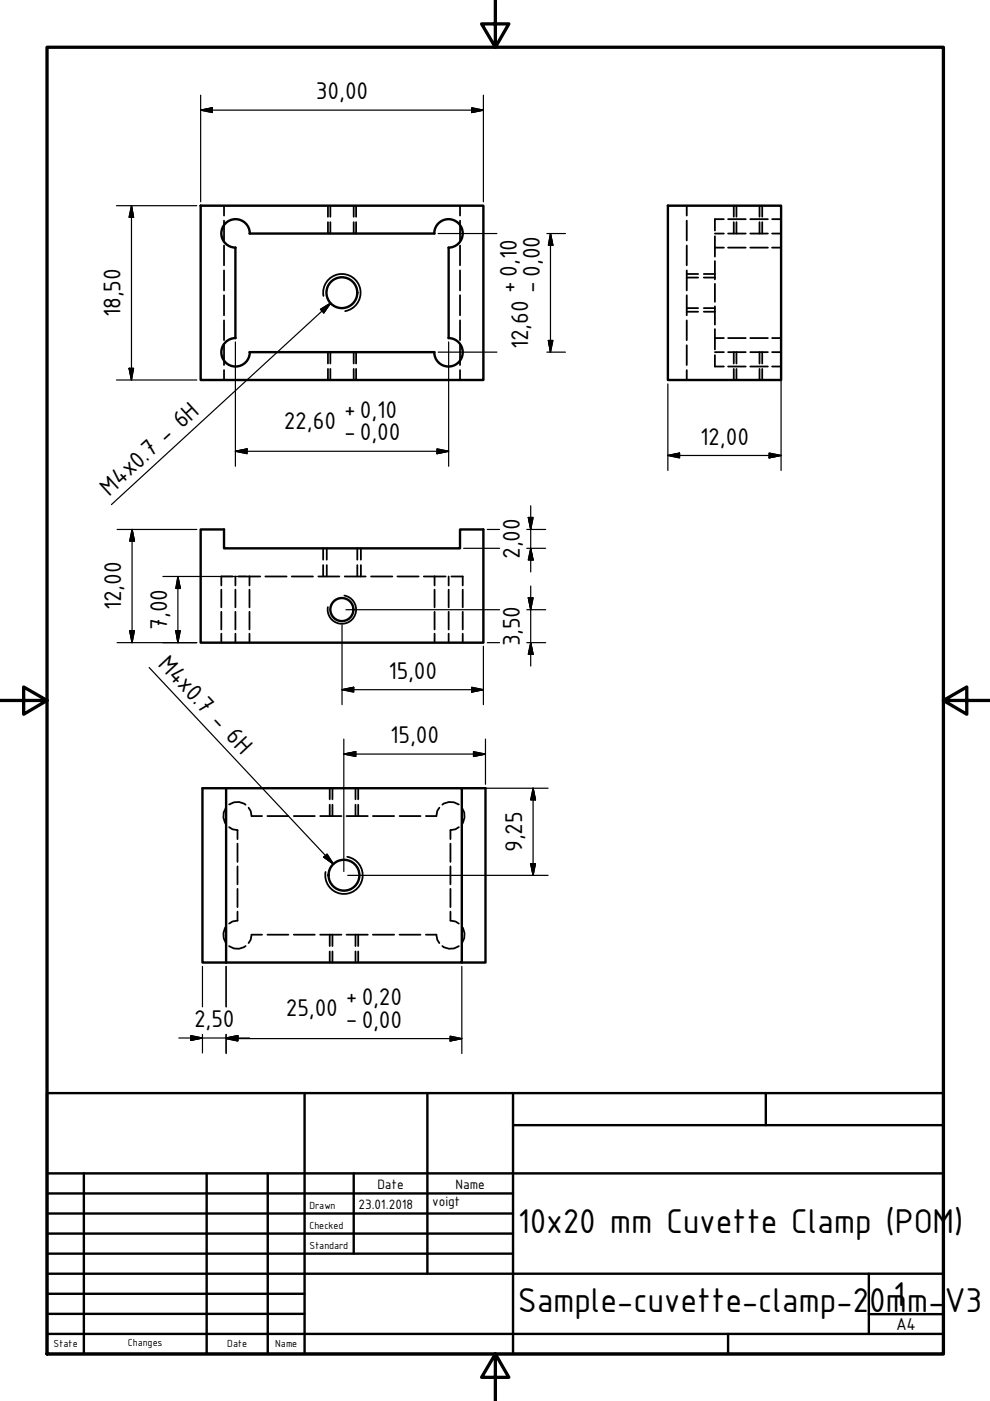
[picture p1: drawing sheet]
<svg xmlns="http://www.w3.org/2000/svg" width="210mm" height="297mm" viewBox="0 0 210 297" stroke-linecap="round" stroke-linejoin="round" font-family="sans-serif">
<!-- layer: Hidden (ISO) -->
<g fill="none" stroke="#000" stroke-width=".38">
<path d="M47.5 43.6v2.1M47.5 46.8v4.2M47.5 52.1v4.1M47.5 57.3v4.3M69.5 43.6v2.4M69.5 47.1v2.4M70 43.6v2.4M70 47.1v2.4M75 43.6v2.4M75 47.1v2.4M75.5 43.6v2.4M75.5 47.1v2.4"/>
<path d="M97.5 43.6v2.1M97.5 46.8v4.2M97.5 52.1v4.1M97.5 57.3v4.3M145.6 43.6v2.1M145.6 46.8v4.2M145.6 52.1v4.1M145.6 57.3v4.3M145.6 58.9h2.4M145.6 58.1h2.4M149.2 58.9h2.4M149.2 58.1h2.4"/>
<path d="M151.6 50.1v4.3M151.6 55.4v3.8M151.6 52.5h1.9M151.6 49.5h1.9M153.5 46.5h-1.9v2.4M154.4 52.5h3.7M154.4 49.5h3.7M154.4 46.5h3.7M155.6 43.6v2.4M155.6 47.1v2.4M156.1 43.6v2.4M156.1 47.1v2.4"/>
<path d="M159.1 52.5h3.7M159.1 49.5h3.7M159.1 46.5h3.7M161 43.6v2.4M161 47.1v2.4M161.6 43.6v2.4M161.6 47.1v2.4M163.7 52.5h1.9M163.7 49.5h1.9M163.7 46.5h1.9M47.5 62.6v4.3M47.5 67.9v4.2"/>
<path d="M47.5 73.2v4.2M47.5 78.5v2.1M69.5 74.7v2.4M69.5 78.2v2.4M70 74.7v2.4M70 78.2v2.4M75 74.7v2.4M75 78.2v2.4M75.5 74.7v2.4M75.5 78.2v2.4M97.5 62.6v4.3M97.5 67.9v4.2"/>
<path d="M97.5 73.2v4.2M97.5 78.5v2.1M145.6 62.6v4.3M145.6 67.9v4.2M145.6 73.2v4.2M145.6 78.5v2.1M145.6 65.3h2.4M145.6 66.1h2.4M149.2 65.3h2.4M149.2 66.1h2.4M151.6 71.7h1.9M151.6 60.2v3.8"/>
<path d="M151.6 64.9v3.9M151.6 69.8v4.3M151.6 75.3v2.4h1.9M151.6 74.7h1.9M154.4 71.7h3.7M154.4 74.7h3.7M154.4 77.7h3.7M155.6 74.7v2.4M155.6 78.2v2.4M156.1 74.7v2.4M156.1 78.2v2.4M159.1 71.7h3.7"/>
<path d="M159.1 74.7h3.7M159.1 77.7h3.7M161 74.7v2.4M161 78.2v2.4M161.6 74.7v2.4M161.6 78.2v2.4M163.7 71.7h1.9M163.7 74.7h1.9M163.7 77.7h1.9M68.5 116.3v2.4M68.5 119.8v2.4M69.3 116.3v2.4"/>
<path d="M69.3 119.8v2.4M75.8 116.3v2.4M75.8 119.8v2.4M76.5 116.3v2.4M76.5 119.8v2.4M46.9 125v3.8M46.9 129.7v3.8M46.9 134.4v1.9M49.3 122.2h-2.4v1.9M49.9 122.2v1.9M49.9 125v3.8M49.9 129.7v3.8"/>
<path d="M49.9 134.4v1.9M50.5 122.2h4.7M52.9 122.2v1.9M52.9 125v3.8M52.9 129.7v3.8M52.9 134.4v1.9M56.3 122.2h4.5M61.8 122.2h4.6M67.5 122.2h4.4M73.1 122.2h4.4M78.7 122.2h4.5M84.3 122.2h4.5"/>
<path d="M89.9 122.2h4.6M92.1 122.2v1.9M92.1 125v3.8M92.1 129.7v3.8M92.1 134.4v1.9M95.1 122.2v1.9M95.1 125v3.8M95.1 129.7v3.8M95.1 134.4v1.9M95.7 122.2h2.4v1.9M98.1 125v3.8M98.1 129.7v3.8"/>
<path d="M98.1 134.4v1.9M47.9 171.2a3 3 0 0 0 0 3.5M48.6 175.4l.7 .4 1.1 .2v1.9M48.6 170.5a3 3 0 0 1 3.5 .1M50.4 178.9v3.8M52.7 171.2l.4 .7 .2 1.1h2.3M56.7 173h4.5M62.3 173h4.4M67.9 173h4.5M69.9 167.1v2.4M69.9 170.6v2.4M70.5 167.1v2.4"/>
<path d="M70.5 170.6v2.4M73.5 173h4.5M75.4 167.1v2.4M75.4 170.6v2.4M75.9 167.1v2.4M75.9 170.6v2.4M79.1 173h4.5M84.7 173h4.5M93.2 171.2l-.5 .7-.2 1.1h-2.2M95.5 178.9v3.8M97.3 170.5a3 3 0 0 0-3.5 .1M97.3 175.4l-.7 .4-1.1 .2v1.9"/>
<path d="M97.9 171.2a2.83 2.83 0 0 1 0 3.5M47.9 196.5a2.98 2.98 0 0 0 0 3.4M50.4 193.3v1.9l-1.1 .2-.7 .4M50.4 183.7v3.8M50.4 188.5v3.8M55.6 198.2h-2.3l-.2 1-.4 .7M56.7 198.2h4.5M62.3 198.2h4.4M67.9 198.2h4.5M69.9 198.2v2.4M70.5 198.2v2.4M73.5 198.2h4.5"/>
<path d="M75.4 198.2v2.4M75.9 198.2v2.4M79.1 198.2h4.5M84.7 198.2h4.5M90.3 198.2h2.2l.2 1 .5 .7M95.5 193.3v1.9l1.1 .2 .7 .4M95.5 183.7v3.8M95.5 188.5v3.8M97.9 196.5a2.87 2.87 0 0 1 0 3.4M48.6 200.6a2.83 2.83 0 0 0 3.5 0M69.9 201.7v2.4M70.5 201.7v2.4"/>
<path d="M75.4 201.7v2.4M75.9 201.7v2.4M93.8 200.6a2.87 2.87 0 0 0 3.5 0"/>
</g>
<!-- layer: Visible (ISO) -->
<g fill="none" stroke="#000" stroke-width=".51">
<path d="M42.5 43.6h60v37h-60zM52.9 49.5h39.2M53 49.5a3 3 0 0 0-3-3 3 3 0 0 0-3.1 3 3 3 0 0 0 3 3v19.2a3 3 0 0 0-3 3 3 3 0 0 0 3 3 3 3 0 0 0 3.1-3M92.1 49.5a3 3 0 0 1 3-3 3 3 0 0 1 3 3 3 3 0 0 1-3 3M95.1 52.5v19.2M141.6 43.6h24v37h-24zM52.9 74.7h39.2M95.1 71.7a3 3 0 0 1 3 3 3 3 0 0 1-3 3 3 3 0 0 1-3-3M42.5 112.3h5v4h50v-4h5v24h-60zM47.9 167.1h50v37h-50M47.9 167.1h-5v37h5M47.9 167.1v37"/>
<path d="M97.9 167.1h5v37h-5"/>
<circle cx="72.5" cy="62.1" r="3.3"/>
<circle cx="72.5" cy="129.2" r="2.44"/>
<circle cx="72.9" cy="185.6" r="3.3"/>
</g>
<!-- layer: Visible Narrow (ISO) -->
<path d="M68.6 62.7a4 4 0 0 1 3.2-4.6 4 4 0 0 1 4.6 3.3 4 4 0 0 1-3.2 4.6M73 126.3a3 3 0 0 1 2.5 3.5 3 3 0 0 1-3.5 2.4 3 3 0 0 1-2.5-3.5M73.6 181.7a4 4 0 0 1 3.2 4.6 4 4 0 0 1-4.6 3.2 4 4 0 0 1-3.2-4.6" fill="none" stroke="#000" stroke-width=".38"/>
<!-- layer: Border (ISO) -->
<path d="M10 10h190v277.1h-190zM105 0v10l-2.9-4.9h5.8l-2.9 4.9M0 148.5h10l-5-2.8v5.7l5-2.9M200 148.5l5 2.9v-5.7l-5 2.8h10M105 287.1l2.9 4.9h-5.8l2.9-4.9v9.9" fill="none" stroke="#000" stroke-width=".7"/>
<!-- layer: Title (ISO) -->
<g fill="none" stroke="#000" stroke-width=".51">
<path d="M10 231.8h190v55.3h-190zM64.6 231.8v55.3M90.6 231.8v38.3M108.8 238.6h91.2M108.8 231.8v55.3M162.4 231.8v6.8M10 253h98.8M10 257.3h98.8M10 248.8h190M17.8 248.8v38.3M43.8 248.8v38.3M56.8 248.8v38.3"/>
<path d="M75 248.8v17M10 261.5h98.8M10 265.8h98.8M10 270.1h190M10 274.3h54.6M10 278.6h54.6M184.2 278.6h15.8M184.2 270.1v12.7M10 282.8h190M154.4 282.8v4.3"/>
</g>
<!-- layer: Dimension (ISO) -->
<g fill="none" stroke="#000" stroke-width=".25">
<path d="M42.5 23.4l2.5-.6v1.1zM42.5 23.4h60M42.5 20.2v22.6M100 22.8l2.5 .6-2.5 .5zM102.5 20.2v22.6M24.7 43.6h17M27.9 43.6l.4 2.5h-.9zM27.9 43.6v37M92.9 49.5h12.4M116 49.5h3.9M116.7 49.5l.5 2.5h-.9zM116.7 49.5v25.2"/>
<path d="M27.4 78.1h.9l-.4 2.5zM49.9 72.5v26.4M92.9 74.7h12.4M95.1 72.5v26.4M116 74.7h3.9M116.3 72.2h.9l-.5 2.5zM165.6 75.5v24.2M24.7 80.6h17M49.9 95.7l2.5-.5v1zM49.9 95.7h45.2M92.6 95.2l2.5 .5-2.5 .5zM141.6 96.6l2.5-.5v1z"/>
<path d="M141.6 96.6h24M141.6 81.4v18.3M163.1 96.1l2.5 .5-2.5 .5zM24.8 112.3h16.9M28 112.3l.5 2.4h-1zM28 112.3v24M98.3 116.3h7.6M103.3 112.3h2.6M111.7 112.3h4M111.7 116.3h4M112 109.7h1l-.5 2.6zM112.5 116.3l.5 2.4h-1z"/>
<path d="M112.5 107.2v14.1M24.8 136.3h16.9M27.5 133.7h1l-.5 2.6zM34.5 122.2h17.6M37.3 133.7h.9l-.5 2.6zM37.7 122.2l.5 2.6h-.9zM37.7 122.2v14.1M72.5 132.5v16.9M73.3 129.3h32.6M102.5 137v12.4M103.3 136.3h2.6M111.7 136.3h4"/>
<path d="M111.7 129.3h4M112 126.7h1l-.5 2.6zM112.5 136.3l.5 2.4h-1zM112.5 124.3v16.9M72.5 146.2l2.5-.5v1zM72.5 146.2h30M72.9 159.9l2.5-.5v1zM72.9 159.9h30M72.9 156.7v28.1M100 145.7l2.5 .5-2.5 .5zM100.4 159.4l2.5 .5-2.5 .5zM102.9 156.7v9.6"/>
<path d="M98.7 167.1h17.5M113 167.1l.5 2.5h-1zM113 167.1v18.5M73.7 185.6h42.5M112.5 183.1h1l-.5 2.5zM40.4 219.6l2.5 .5-2.5 .5zM42.9 204.9v8.6M42.9 219.3v4M47.9 204.9v8.6M47.9 219.3v4.1M95.4 219.7l2.5 .5-2.5 .5zM97.9 204.9v18.5"/>
<path d="M37.9 220.1h15M47.9 220.2l2.5-.5v1zM47.9 220.1l2.5-.5v1zM47.9 220.2h50"/>
</g>
<g fill="#000" stroke="#000" stroke-width=".25">
<path d="M42.5 23.4l2.5-.6zM42.5 23.4l2.5-.6v1.1zM100 23.9l2.5-.5zM100 22.8l2.5 .6-2.5 .5zM27.9 43.6l.4 2.5zM27.9 43.6l.4 2.5h-.9zM116.7 49.5l.5 2.5zM116.7 49.5l.5 2.5h-.9zM27.4 78.1l.5 2.5zM27.4 78.1h.9l-.4 2.5zM116.3 72.2l.4 2.5zM116.3 72.2h.9l-.5 2.5z"/>
<path d="M49.9 95.7l2.5-.5zM49.9 95.7l2.5-.5v1zM92.6 96.2l2.5-.5zM92.6 95.2l2.5 .5-2.5 .5zM141.6 96.6l2.5-.5zM141.6 96.6l2.5-.5v1zM163.1 97.1l2.5-.5zM163.1 96.1l2.5 .5-2.5 .5zM28 112.3l.5 2.4zM28 112.3l.5 2.4h-1zM112 109.7l.5 2.6zM112 109.7h1l-.5 2.6z"/>
<path d="M112.5 116.3l.5 2.4zM112.5 116.3l.5 2.4h-1zM27.5 133.7l.5 2.6zM27.5 133.7h1l-.5 2.6zM37.3 133.7l.4 2.6zM37.3 133.7h.9l-.5 2.6zM37.7 122.2l.5 2.6zM37.7 122.2l.5 2.6h-.9zM112 126.7l.5 2.6zM112 126.7h1l-.5 2.6zM112.5 136.3l.5 2.4zM112.5 136.3l.5 2.4h-1z"/>
<path d="M72.5 146.2l2.5-.5zM72.5 146.2l2.5-.5v1zM72.9 159.9l2.5-.5zM72.9 159.9l2.5-.5v1zM100 146.7l2.5-.5zM100 145.7l2.5 .5-2.5 .5zM100.4 160.4l2.5-.5zM100.4 159.4l2.5 .5-2.5 .5zM113 167.1l.5 2.5zM113 167.1l.5 2.5h-1zM112.5 183.1l.5 2.5zM112.5 183.1h1l-.5 2.5z"/>
<path d="M47.9 220.2l2.5-.5zM47.9 220.2l2.5-.5v1zM47.9 220.1l2.5-.5zM47.9 220.1l2.5-.5v1zM40.4 220.6l2.5-.5zM40.4 219.6l2.5 .5-2.5 .5zM95.4 220.7l2.5-.5zM95.4 219.7l2.5 .5-2.5 .5z"/>
</g>
<!-- layer: Symbol (ISO) -->
<path d="M67.9 65.6l2.2-1.4-1.5 2.1zM70.1 64.2l-46.5 42.8M31.6 141.5l39.1 41.7M68.6 181.7l.7-.6 1.4 2.1z" fill="none" stroke="#000" stroke-width=".25"/>
<path d="M70.1 64.2l-1.5 2.1zM67.9 65.6l2.2-1.4-1.5 2.1zM68.6 181.7l2.1 1.5zM68.6 181.7l.7-.6 1.4 2.1z" fill="#000" stroke="#000" stroke-width=".25"/>
<g font-size="7.9">
<text x="109.8" y="261.4">10x20 mm Cuvette Clamp (POM</text>
<text x="202.2" y="261.4">)</text>
<text x="109.8" y="278.2">Sample-cuvette-clamp-2</text>
<text x="184.3" y="278.2">0m1m-</text>
<text x="200.3" y="278.2">V3</text>
</g>
<g font-size="5.5">
<text x="67" y="21.1">30,00</text>
<text x="109.5" y="62" transform="rotate(-90 109.5 62)">+0,10</text>
<text x="114.1" y="62" transform="rotate(-90 114.1 62)">-0,00</text>
<text x="25.5" y="67.2" transform="rotate(-90 25.5 67.2)">18,50</text>
<text x="112" y="74.1" transform="rotate(-90 112 74.1)">12,60</text>
<text x="73" y="88.4">+0,10</text>
<text x="60.2" y="91">22,60</text>
<text x="73" y="93.1">-0,00</text>
<text x="148.5" y="94.3">12,00</text>
<text x="23.1" y="105.3" transform="rotate(-43 23.1 105.3)">M4x0.7 - 6H</text>
<text x="110.2" y="118.5" transform="rotate(-90 110.2 118.5)">2,00</text>
<text x="25.7" y="129.4" transform="rotate(-90 25.7 129.4)">12,00</text>
<text x="35.4" y="133.5" transform="rotate(-90 35.4 133.5)">7,00</text>
<text x="110.2" y="137" transform="rotate(-90 110.2 137)">3,50</text>
<text x="33.3" y="141" transform="rotate(47 33.3 141)">M4x0.7 - 6H</text>
<text x="82.4" y="143.9">15,00</text>
<text x="82.7" y="157.6">15,00</text>
<text x="110.7" y="180.6" transform="rotate(-90 110.7 180.6)">9,25</text>
<text x="60.6" y="215.5">25,00</text>
<text x="73.3" y="212.9">+0,20</text>
<text x="41.1" y="217.8">2,50</text>
<text x="73.3" y="217.5">-0,00</text>
</g>
<text font-size="3.9" x="190" y="282">A4</text>
<g font-size="3.1">
<text x="76" y="256.3">23.01.2018</text>
<text x="80" y="252">Date</text>
<text x="91.6" y="255.7">voigt</text>
<text x="96.6" y="252">Name</text>
</g>
<g font-size="2.3">
<text x="65.6" y="256.3">Drawn</text>
<text x="65.6" y="260.5">Checked</text>
<text x="65.6" y="264.8">Standard</text>
<text x="11.4" y="285.7">State</text>
<text x="27.1" y="285.4">Changes</text>
<text x="48.2" y="285.7">Date</text>
<text x="58.4" y="285.7">Name</text>
</g>
</svg>
